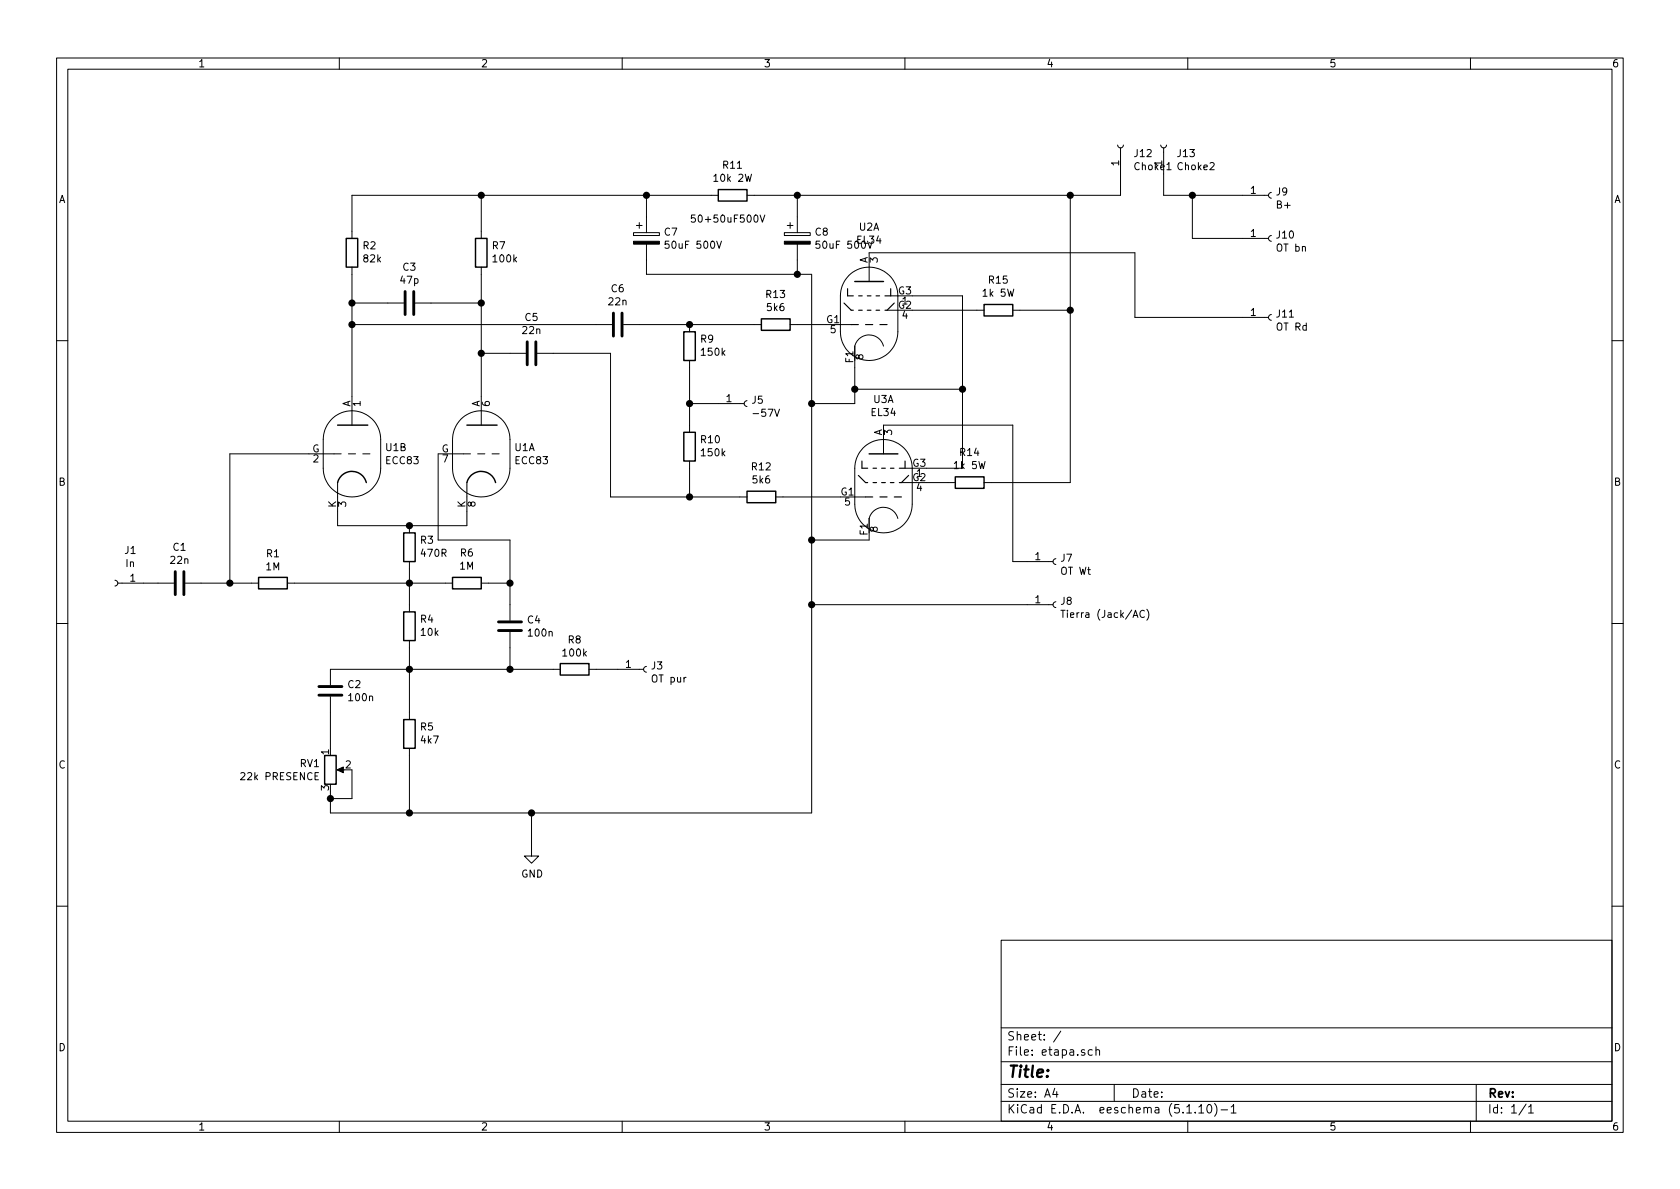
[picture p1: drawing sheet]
EESchema Schematic File Version 4
EELAYER 30 0
EELAYER END
$Descr A4 11693 8268
encoding utf-8
Sheet 1 1
Title ""
Date ""
Rev ""
Comp ""
Comment1 ""
Comment2 ""
Comment3 ""
Comment4 ""
$EndDescr
$Comp
L Device:C C1
U 1 1
P 1250 4050
F 0 "C1" V 998 4050 50  0000 C CNN
F 1 "22n" V 1089 4050 50  0000 C CNN
F 2 "Capacitor_THT:C_Axial_L5.1mm_D3.1mm_P12.50mm_Horizontal" H 1288 3900 50  0001 C CNN
F 3 "~" H 1250 4050 50  0001 C CNN
	1    1250 4050
	0    1    1    0   
$EndComp
$Comp
L Device:R R1
U 1 1
P 1900 4050
F 0 "R1" V 1693 4050 50  0000 C CNN
F 1 "1M" V 1784 4050 50  0000 C CNN
F 2 "Resistor_THT:R_Axial_DIN0414_L11.9mm_D4.5mm_P15.24mm_Horizontal" V 1830 4050 50  0001 C CNN
F 3 "~" H 1900 4050 50  0001 C CNN
	1    1900 4050
	0    1    1    0   
$EndComp
$Comp
L Valve:ECC83 U1
U 1 1
P 3350 3150
F 0 "U1" H 3578 3196 50  0000 L CNN
F 1 "ECC83" H 3578 3105 50  0000 L CNN
F 2 "Valve:Valve_ECC-83-1" H 3620 2750 50  0001 C CNN
F 3 "http://www.r-type.org/pdfs/ecc83.pdf" H 3350 3150 50  0001 C CNN
	1    3350 3150
	1    0    0    -1  
$EndComp
$Comp
L Device:R R3
U 1 1
P 2850 3800
F 0 "R3" H 2780 3754 50  0000 R CNN
F 1 "470R" H 2780 3845 50  0000 R CNN
F 2 "Resistor_THT:R_Axial_DIN0414_L11.9mm_D4.5mm_P15.24mm_Horizontal" V 2780 3800 50  0001 C CNN
F 3 "~" H 2850 3800 50  0001 C CNN
	1    2850 3800
	-1   0    0    1   
$EndComp
$Comp
L Device:R R4
U 1 1
P 2850 4350
F 0 "R4" H 2780 4304 50  0000 R CNN
F 1 "10k" H 2780 4395 50  0000 R CNN
F 2 "Resistor_THT:R_Axial_DIN0414_L11.9mm_D4.5mm_P15.24mm_Horizontal" V 2780 4350 50  0001 C CNN
F 3 "~" H 2850 4350 50  0001 C CNN
	1    2850 4350
	-1   0    0    1   
$EndComp
$Comp
L Device:C C4
U 1 1
P 3550 4350
F 0 "C4" H 3665 4396 50  0000 L CNN
F 1 "100n" H 3665 4305 50  0000 L CNN
F 2 "Capacitor_THT:C_Rect_L16.5mm_W6.0mm_P15.00mm_MKT" H 3588 4200 50  0001 C CNN
F 3 "~" H 3550 4350 50  0001 C CNN
	1    3550 4350
	1    0    0    -1  
$EndComp
$Comp
L Device:C C5
U 1 1
P 3700 2450
F 0 "C5" V 3448 2450 50  0000 C CNN
F 1 "22n" V 3539 2450 50  0000 C CNN
F 2 "Capacitor_THT:C_Axial_L5.1mm_D3.1mm_P12.50mm_Horizontal" H 3738 2300 50  0001 C CNN
F 3 "~" H 3700 2450 50  0001 C CNN
	1    3700 2450
	0    1    1    0   
$EndComp
Wire Wire Line
	1400 4050 1600 4050
$Comp
L Device:R R6
U 1 1
P 3250 4050
F 0 "R6" V 3457 4050 50  0000 C CNN
F 1 "1M" V 3366 4050 50  0000 C CNN
F 2 "Resistor_THT:R_Axial_DIN0414_L11.9mm_D4.5mm_P15.24mm_Horizontal" V 3180 4050 50  0001 C CNN
F 3 "~" H 3250 4050 50  0001 C CNN
	1    3250 4050
	0    -1   -1   0   
$EndComp
Wire Wire Line
	2050 4050 2850 4050
Wire Wire Line
	2850 3950 2850 4050
Connection ~ 2850 4050
Wire Wire Line
	2850 4050 3100 4050
Wire Wire Line
	2850 4050 2850 4200
Wire Wire Line
	3400 4050 3550 4050
Wire Wire Line
	3550 4050 3550 4200
Wire Wire Line
	2350 3550 2350 3650
Wire Wire Line
	2350 3650 2850 3650
Wire Wire Line
	2850 3650 3250 3650
Wire Wire Line
	3250 3650 3250 3550
Connection ~ 2850 3650
Wire Wire Line
	1600 4050 1600 3150
Wire Wire Line
	1600 3150 2150 3150
Connection ~ 1600 4050
Wire Wire Line
	1600 4050 1750 4050
Wire Wire Line
	3050 3150 3050 3750
Wire Wire Line
	3050 3750 3550 3750
Wire Wire Line
	3550 3750 3550 4050
Connection ~ 3550 4050
Wire Wire Line
	3350 2750 3350 2450
Wire Wire Line
	3350 2450 3550 2450
$Comp
L Device:R R5
U 1 1
P 2850 5100
F 0 "R5" H 2780 5054 50  0000 R CNN
F 1 "4k7" H 2780 5145 50  0000 R CNN
F 2 "Resistor_THT:R_Axial_DIN0414_L11.9mm_D4.5mm_P15.24mm_Horizontal" V 2780 5100 50  0001 C CNN
F 3 "~" H 2850 5100 50  0001 C CNN
	1    2850 5100
	-1   0    0    1   
$EndComp
$Comp
L Device:C C2
U 1 1
P 2300 4800
F 0 "C2" H 2415 4846 50  0000 L CNN
F 1 "100n" H 2415 4755 50  0000 L CNN
F 2 "Capacitor_THT:C_Rect_L16.5mm_W6.0mm_P15.00mm_MKT" H 2338 4650 50  0001 C CNN
F 3 "~" H 2300 4800 50  0001 C CNN
	1    2300 4800
	1    0    0    -1  
$EndComp
$Comp
L Device:R_POT RV1
U 1 1
P 2300 5350
F 0 "RV1" H 2230 5396 50  0000 R CNN
F 1 "22k PRESENCE" H 2230 5305 50  0000 R CNN
F 2 "Potentiometer_THT:Potentiometer_Alps_RK163_Single_Horizontal" H 2300 5350 50  0001 C CNN
F 3 "~" H 2300 5350 50  0001 C CNN
	1    2300 5350
	1    0    0    -1  
$EndComp
Wire Wire Line
	2300 4650 2850 4650
Wire Wire Line
	2850 4650 2850 4500
Wire Wire Line
	2850 4650 2850 4950
Connection ~ 2850 4650
Wire Wire Line
	2850 5250 2850 5650
Wire Wire Line
	2850 5650 2300 5650
Wire Wire Line
	2300 5650 2300 5550
Wire Wire Line
	2300 4950 2300 5200
Wire Wire Line
	2450 5350 2450 5550
Wire Wire Line
	2450 5550 2300 5550
Connection ~ 2300 5550
Wire Wire Line
	2300 5550 2300 5500
Wire Wire Line
	2850 4650 3550 4650
Wire Wire Line
	3550 4650 3550 4500
$Comp
L Device:R R8
U 1 1
P 4000 4650
F 0 "R8" V 3793 4650 50  0000 C CNN
F 1 "100k" V 3884 4650 50  0000 C CNN
F 2 "Resistor_THT:R_Axial_DIN0414_L11.9mm_D4.5mm_P15.24mm_Horizontal" V 3930 4650 50  0001 C CNN
F 3 "~" H 4000 4650 50  0001 C CNN
	1    4000 4650
	0    1    1    0   
$EndComp
$Comp
L Device:R R2
U 1 1
P 2450 1750
F 0 "R2" H 2380 1704 50  0000 R CNN
F 1 "82k" H 2380 1795 50  0000 R CNN
F 2 "Resistor_THT:R_Axial_DIN0414_L11.9mm_D4.5mm_P15.24mm_Horizontal" V 2380 1750 50  0001 C CNN
F 3 "~" H 2450 1750 50  0001 C CNN
	1    2450 1750
	-1   0    0    1   
$EndComp
$Comp
L Device:R R7
U 1 1
P 3350 1750
F 0 "R7" H 3280 1704 50  0000 R CNN
F 1 "100k" H 3280 1795 50  0000 R CNN
F 2 "Resistor_THT:R_Axial_DIN0414_L11.9mm_D4.5mm_P15.24mm_Horizontal" V 3280 1750 50  0001 C CNN
F 3 "~" H 3350 1750 50  0001 C CNN
	1    3350 1750
	-1   0    0    1   
$EndComp
$Comp
L Device:C C3
U 1 1
P 2850 2100
F 0 "C3" V 2598 2100 50  0000 C CNN
F 1 "47p" V 2689 2100 50  0000 C CNN
F 2 "Capacitor_THT:C_Disc_D9.0mm_W5.0mm_P5.00mm" H 2888 1950 50  0001 C CNN
F 3 "~" H 2850 2100 50  0001 C CNN
	1    2850 2100
	0    1    1    0   
$EndComp
$Comp
L Device:C C6
U 1 1
P 4300 2250
F 0 "C6" V 4048 2250 50  0000 C CNN
F 1 "22n" V 4139 2250 50  0000 C CNN
F 2 "Capacitor_THT:C_Axial_L5.1mm_D3.1mm_P12.50mm_Horizontal" H 4338 2100 50  0001 C CNN
F 3 "~" H 4300 2250 50  0001 C CNN
	1    4300 2250
	0    1    1    0   
$EndComp
Wire Wire Line
	2450 2750 2450 2250
Wire Wire Line
	2450 2100 2700 2100
Connection ~ 2450 2100
Wire Wire Line
	2450 2100 2450 1900
Wire Wire Line
	3000 2100 3350 2100
Wire Wire Line
	3350 2100 3350 1900
Wire Wire Line
	3350 2100 3350 2450
Connection ~ 3350 2100
Connection ~ 3350 2450
Wire Wire Line
	4150 2250 2450 2250
Connection ~ 2450 2250
Wire Wire Line
	2450 2250 2450 2100
Wire Wire Line
	3550 4650 3850 4650
Connection ~ 3550 4650
$Comp
L Connector:Conn_01x01_Female J3
U 1 1
P 4500 4650
F 0 "J3" H 4528 4676 50  0000 L CNN
F 1 "OT pur" H 4528 4585 50  0000 L CNN
F 2 "MountingHole:MountingHole_3mm_Pad" H 4500 4650 50  0001 C CNN
F 3 "~" H 4500 4650 50  0001 C CNN
	1    4500 4650
	1    0    0    -1  
$EndComp
$Comp
L Connector:Conn_01x01_Female J1
U 1 1
P 800 4050
F 0 "J1" H 692 3825 50  0000 C CNN
F 1 "In" H 692 3916 50  0000 C CNN
F 2 "MountingHole:MountingHole_3mm_Pad" H 800 4050 50  0001 C CNN
F 3 "~" H 800 4050 50  0001 C CNN
	1    800  4050
	-1   0    0    1   
$EndComp
Wire Wire Line
	1000 4050 1100 4050
Wire Wire Line
	3350 1350 3350 1600
Wire Wire Line
	2450 1350 3350 1350
Wire Wire Line
	2450 1600 2450 1350
$Comp
L Device:R R9
U 1 1
P 4800 2400
F 0 "R9" H 4730 2354 50  0000 R CNN
F 1 "150k" H 4730 2445 50  0000 R CNN
F 2 "Resistor_THT:R_Axial_DIN0414_L11.9mm_D4.5mm_P15.24mm_Horizontal" V 4730 2400 50  0001 C CNN
F 3 "~" H 4800 2400 50  0001 C CNN
	1    4800 2400
	-1   0    0    1   
$EndComp
$Comp
L Device:R R10
U 1 1
P 4800 3100
F 0 "R10" H 4730 3054 50  0000 R CNN
F 1 "150k" H 4730 3145 50  0000 R CNN
F 2 "Resistor_THT:R_Axial_DIN0414_L11.9mm_D4.5mm_P15.24mm_Horizontal" V 4730 3100 50  0001 C CNN
F 3 "~" H 4800 3100 50  0001 C CNN
	1    4800 3100
	-1   0    0    1   
$EndComp
$Comp
L Device:R R13
U 1 1
P 5400 2250
F 0 "R13" V 5607 2250 50  0000 C CNN
F 1 "5k6" V 5516 2250 50  0000 C CNN
F 2 "Resistor_THT:R_Axial_DIN0414_L11.9mm_D4.5mm_P15.24mm_Horizontal" V 5330 2250 50  0001 C CNN
F 3 "~" H 5400 2250 50  0001 C CNN
	1    5400 2250
	0    -1   -1   0   
$EndComp
Wire Wire Line
	4450 2250 4800 2250
Wire Wire Line
	4800 2250 5250 2250
Connection ~ 4800 2250
Wire Wire Line
	4800 2550 4800 2800
Wire Wire Line
	3850 2450 4250 2450
Wire Wire Line
	4250 2450 4250 3450
Wire Wire Line
	4250 3450 4800 3450
Wire Wire Line
	4800 3450 4800 3250
Wire Wire Line
	4800 2800 5000 2800
Connection ~ 4800 2800
Wire Wire Line
	4800 2800 4800 2950
Wire Wire Line
	4150 4650 4300 4650
$Comp
L Connector:Conn_01x01_Female J5
U 1 1
P 5200 2800
F 0 "J5" H 5228 2826 50  0000 L CNN
F 1 "-57V" H 5228 2735 50  0000 L CNN
F 2 "MountingHole:MountingHole_3mm_Pad" H 5200 2800 50  0001 C CNN
F 3 "~" H 5200 2800 50  0001 C CNN
	1    5200 2800
	1    0    0    -1  
$EndComp
$Comp
L Valve:ECC83 U1
U 2 1
P 2450 3150
F 0 "U1" H 2678 3196 50  0000 L CNN
F 1 "ECC83" H 2678 3105 50  0000 L CNN
F 2 "Valve:Valve_ECC-83-1" H 2720 2750 50  0001 C CNN
F 3 "http://www.r-type.org/pdfs/ecc83.pdf" H 2450 3150 50  0001 C CNN
	2    2450 3150
	1    0    0    -1  
$EndComp
$Comp
L Valve:EL34 U2
U 1 1
P 6050 2200
F 0 "U2" H 6050 2831 50  0000 C CNN
F 1 "EL34" H 6050 2740 50  0000 C CNN
F 2 "Valve:Valve_Octal" H 6350 1850 50  0001 C CNN
F 3 "http://www.r-type.org/pdfs/el34.pdf" H 6050 2200 50  0001 C CNN
	1    6050 2200
	1    0    0    -1  
$EndComp
$Comp
L Valve:EL34 U3
U 1 1
P 6150 3400
F 0 "U3" H 6150 4031 50  0000 C CNN
F 1 "EL34" H 6150 3940 50  0000 C CNN
F 2 "Valve:Valve_Octal" H 6450 3050 50  0001 C CNN
F 3 "http://www.r-type.org/pdfs/el34.pdf" H 6150 3400 50  0001 C CNN
	1    6150 3400
	1    0    0    -1  
$EndComp
$Comp
L Device:R R12
U 1 1
P 5300 3450
F 0 "R12" V 5507 3450 50  0000 C CNN
F 1 "5k6" V 5416 3450 50  0000 C CNN
F 2 "Resistor_THT:R_Axial_DIN0414_L11.9mm_D4.5mm_P15.24mm_Horizontal" V 5230 3450 50  0001 C CNN
F 3 "~" H 5300 3450 50  0001 C CNN
	1    5300 3450
	0    -1   -1   0   
$EndComp
Wire Wire Line
	4800 3450 5150 3450
Connection ~ 4800 3450
Wire Wire Line
	5450 3450 5850 3450
Wire Wire Line
	6150 2950 7050 2950
Wire Wire Line
	7050 2950 7050 3900
Wire Wire Line
	7050 3900 7150 3900
$Comp
L Connector:Conn_01x01_Female J7
U 1 1
P 7350 3900
F 0 "J7" H 7378 3926 50  0000 L CNN
F 1 "OT Wt" H 7378 3835 50  0000 L CNN
F 2 "MountingHole:MountingHole_3mm_Pad" H 7350 3900 50  0001 C CNN
F 3 "~" H 7350 3900 50  0001 C CNN
	1    7350 3900
	1    0    0    -1  
$EndComp
Wire Wire Line
	6700 3250 6700 2700
$Comp
L Device:R R14
U 1 1
P 6750 3350
F 0 "R14" V 6957 3350 50  0000 C CNN
F 1 "1k 5W" V 6866 3350 50  0000 C CNN
F 2 "Resistor_THT:R_Axial_DIN0617_L17.0mm_D6.0mm_P20.32mm_Horizontal" V 6680 3350 50  0001 C CNN
F 3 "~" H 6750 3350 50  0001 C CNN
	1    6750 3350
	0    -1   -1   0   
$EndComp
$Comp
L Device:R R15
U 1 1
P 6950 2150
F 0 "R15" V 7157 2150 50  0000 C CNN
F 1 "1k 5W" V 7066 2150 50  0000 C CNN
F 2 "Resistor_THT:R_Axial_DIN0617_L17.0mm_D6.0mm_P20.32mm_Horizontal" V 6880 2150 50  0001 C CNN
F 3 "~" H 6950 2150 50  0001 C CNN
	1    6950 2150
	0    -1   -1   0   
$EndComp
Wire Wire Line
	6350 2150 6800 2150
Wire Wire Line
	6450 3350 6600 3350
Wire Wire Line
	6900 3350 7450 3350
Wire Wire Line
	7450 3350 7450 2150
Wire Wire Line
	7450 2150 7100 2150
Wire Wire Line
	7450 2150 7450 1350
Connection ~ 7450 2150
Wire Wire Line
	6050 3750 5650 3750
Wire Wire Line
	5650 3750 5650 2800
Wire Wire Line
	5650 2800 5950 2800
Connection ~ 5650 3750
Wire Wire Line
	5650 3750 5650 4200
$Comp
L Connector:Conn_01x01_Female J8
U 1 1
P 7350 4200
F 0 "J8" H 7378 4226 50  0000 L CNN
F 1 "Tierra (Jack/AC)" H 7378 4135 50  0000 L CNN
F 2 "MountingHole:MountingHole_3mm_Pad" H 7350 4200 50  0001 C CNN
F 3 "~" H 7350 4200 50  0001 C CNN
	1    7350 4200
	1    0    0    -1  
$EndComp
Wire Wire Line
	5650 4200 7150 4200
Wire Wire Line
	2850 5650 3700 5650
Wire Wire Line
	5650 5650 5650 4200
Connection ~ 2850 5650
Connection ~ 5650 4200
Wire Wire Line
	5550 2250 5750 2250
$Comp
L Device:R R11
U 1 1
P 5100 1350
F 0 "R11" V 5307 1350 50  0000 C CNN
F 1 "10k 2W" V 5216 1350 50  0000 C CNN
F 2 "Resistor_THT:R_Axial_DIN0617_L17.0mm_D6.0mm_P20.32mm_Horizontal" V 5030 1350 50  0001 C CNN
F 3 "~" H 5100 1350 50  0001 C CNN
	1    5100 1350
	0    -1   -1   0   
$EndComp
Wire Wire Line
	5650 2800 5650 1900
Connection ~ 5650 2800
Wire Wire Line
	3350 1350 4500 1350
Connection ~ 3350 1350
Wire Wire Line
	4500 1500 4500 1350
Connection ~ 4500 1350
Wire Wire Line
	4500 1350 4950 1350
Wire Wire Line
	5250 1350 5550 1350
Wire Wire Line
	5550 1350 5550 1500
Wire Wire Line
	5550 1350 7450 1350
Connection ~ 5550 1350
Wire Wire Line
	7450 1350 7800 1350
Connection ~ 7450 1350
$Comp
L Connector:Conn_01x01_Female J9
U 1 1
P 8850 1350
F 0 "J9" H 8878 1376 50  0000 L CNN
F 1 "B+" H 8878 1285 50  0000 L CNN
F 2 "MountingHole:MountingHole_3mm_Pad" H 8850 1350 50  0001 C CNN
F 3 "~" H 8850 1350 50  0001 C CNN
	1    8850 1350
	1    0    0    -1  
$EndComp
Wire Wire Line
	8100 1350 8300 1350
Wire Wire Line
	8300 1350 8300 1650
Wire Wire Line
	8300 1650 8650 1650
Connection ~ 8300 1350
Wire Wire Line
	8300 1350 8650 1350
Wire Wire Line
	6050 1750 7900 1750
Wire Wire Line
	7900 1750 7900 2200
Wire Wire Line
	7900 2200 8650 2200
$Comp
L Connector:Conn_01x01_Female J10
U 1 1
P 8850 1650
F 0 "J10" H 8878 1676 50  0000 L CNN
F 1 "OT bn" H 8878 1585 50  0000 L CNN
F 2 "MountingHole:MountingHole_3mm_Pad" H 8850 1650 50  0001 C CNN
F 3 "~" H 8850 1650 50  0001 C CNN
	1    8850 1650
	1    0    0    -1  
$EndComp
$Comp
L Connector:Conn_01x01_Female J11
U 1 1
P 8850 2200
F 0 "J11" H 8878 2226 50  0000 L CNN
F 1 "OT Rd" H 8878 2135 50  0000 L CNN
F 2 "MountingHole:MountingHole_3mm_Pad" H 8850 2200 50  0001 C CNN
F 3 "~" H 8850 2200 50  0001 C CNN
	1    8850 2200
	1    0    0    -1  
$EndComp
Text Label 4800 1550 0    50   ~ 0
50+50uF500V
Wire Wire Line
	6350 2050 6700 2050
Wire Wire Line
	6450 3250 6700 3250
$Comp
L Connector:Conn_01x01_Female J12
U 1 1
P 7800 1000
F 0 "J12" V 7738 912 50  0000 R CNN
F 1 "Choke1" V 7647 912 50  0000 R CNN
F 2 "MountingHole:MountingHole_3mm_Pad" H 7800 1000 50  0001 C CNN
F 3 "~" H 7800 1000 50  0001 C CNN
	1    7800 1000
	0    -1   -1   0   
$EndComp
$Comp
L Connector:Conn_01x01_Female J13
U 1 1
P 8100 1000
F 0 "J13" V 8038 912 50  0000 R CNN
F 1 "Choke2" V 7947 912 50  0000 R CNN
F 2 "MountingHole:MountingHole_3mm_Pad" H 8100 1000 50  0001 C CNN
F 3 "~" H 8100 1000 50  0001 C CNN
	1    8100 1000
	0    -1   -1   0   
$EndComp
Wire Wire Line
	7800 1200 7800 1350
Wire Wire Line
	8100 1200 8100 1350
$Comp
L Device:CP C7
U 1 1
P 4500 1650
F 0 "C7" H 4618 1696 50  0000 L CNN
F 1 "50uF 500V" H 4618 1605 50  0000 L CNN
F 2 "Capacitor_THT:C_Radial_D16.0mm_H25.0mm_P7.50mm" H 4538 1500 50  0001 C CNN
F 3 "~" H 4500 1650 50  0001 C CNN
	1    4500 1650
	1    0    0    -1  
$EndComp
$Comp
L Device:CP C8
U 1 1
P 5550 1650
F 0 "C8" H 5668 1696 50  0000 L CNN
F 1 "50uF 500V" H 5668 1605 50  0000 L CNN
F 2 "Capacitor_THT:C_Radial_D16.0mm_H25.0mm_P7.50mm" H 5588 1500 50  0001 C CNN
F 3 "~" H 5550 1650 50  0001 C CNN
	1    5550 1650
	1    0    0    -1  
$EndComp
Wire Wire Line
	4500 1900 4500 1800
Wire Wire Line
	4500 1900 5550 1900
Wire Wire Line
	5550 1900 5550 1800
Connection ~ 5550 1900
Wire Wire Line
	5550 1900 5650 1900
$Comp
L power:GND #PWR?
U 1 1
P 3700 5900
F 0 "#PWR?" H 3700 5650 50  0001 C CNN
F 1 "GND" H 3705 5727 50  0000 C CNN
F 2 "" H 3700 5900 50  0001 C CNN
F 3 "" H 3700 5900 50  0001 C CNN
	1    3700 5900
	1    0    0    -1  
$EndComp
Wire Wire Line
	3700 5900 3700 5650
Connection ~ 3700 5650
Wire Wire Line
	3700 5650 5650 5650
Wire Wire Line
	6700 2700 5950 2700
Wire Wire Line
	5950 2550 5950 2700
Connection ~ 6700 2700
Wire Wire Line
	6700 2700 6700 2050
Connection ~ 5950 2700
Wire Wire Line
	5950 2700 5950 2800
$EndSCHEMATC
